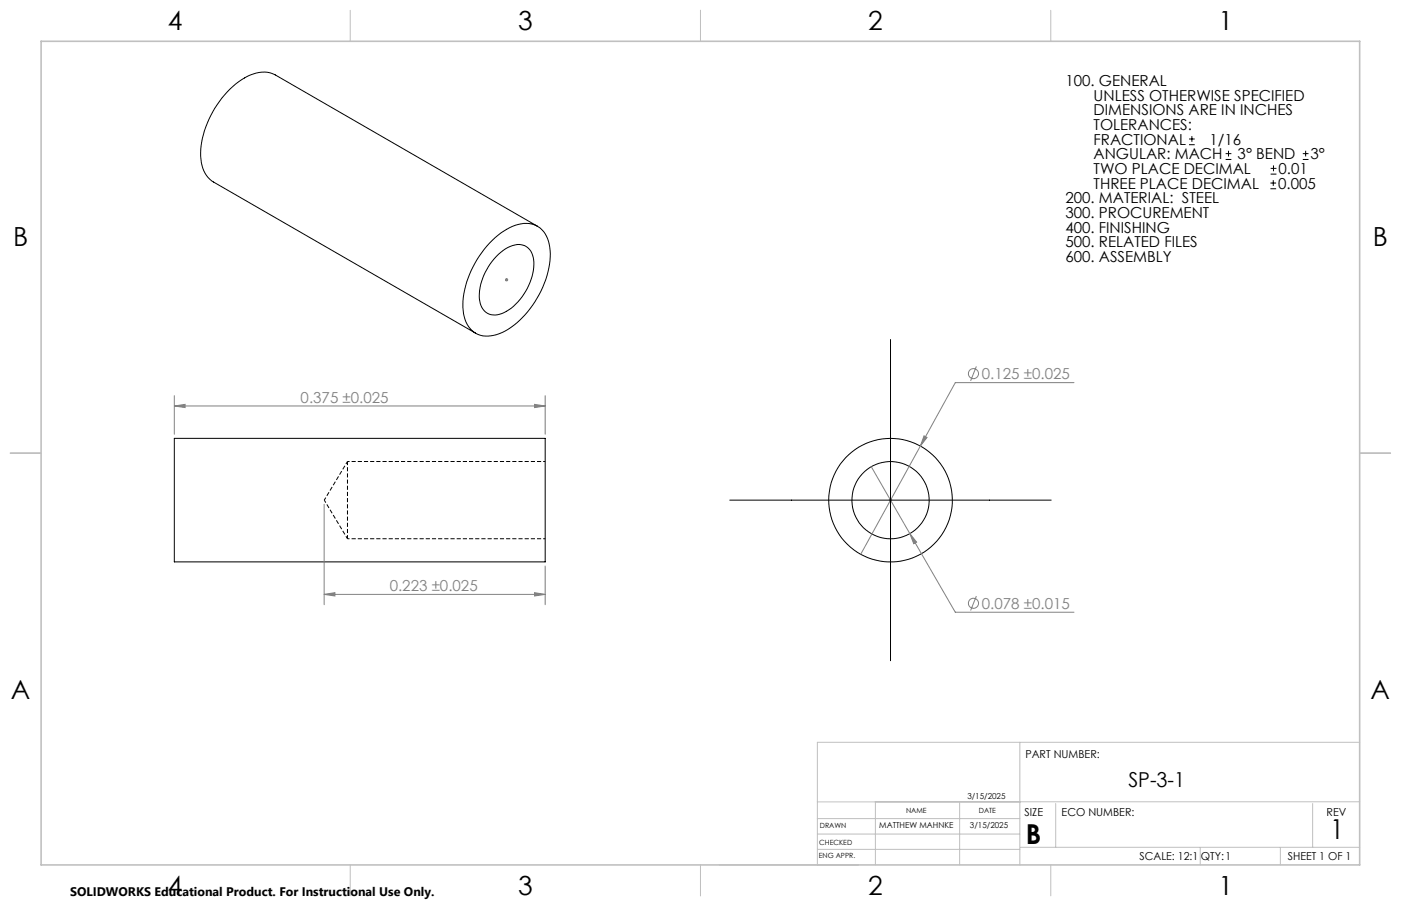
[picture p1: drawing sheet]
<svg xmlns="http://www.w3.org/2000/svg" width="432mm" height="279mm" viewBox="0 0 432 279" stroke-linecap="round" stroke-linejoin="round" font-family="sans-serif">
<g fill="none" stroke="#000" stroke-width=".31">
<path d="M366.5 44.6h1.7M366.5 42.9h1.7M367.3 42v1.7M377.8 49.2h1.7M377.8 47.4h1.7M378.6 46.5v1.8M391.5 58.2h1.8M391.5 56.4h1.8M391.6 53.7h1.8M391.6 51.9h1.8M392.4 55.6v1.7M392.5 51v1.8"/>
<path d="M401.5 49.2h1.8M401.5 47.4h1.8M402.4 46.5v1.8M151.7 74.2a15.3 15.3 0 0 1 11.4-5.3 7.6 7.6 0 0 1 6.3 7.3 27.8 27.8 0 0 1-7.5 20.8 16.5 16.5 0 0 1-12.3 6.6 7.7 7.7 0 0 1-6.8-7.8 28.7 28.7 0 0 1 8-20.8zM153.6 78.4a8 8 0 0 1 8.1-2.6 6.2 6.2 0 0 1 2.8 6.7 18.3 18.3 0 0 1-9.8 14.2 4.8 4.8 0 0 1-7-4.6 18.3 18.3 0 0 1 5.9-13.7zM165.7 69.8l-80.9-46.7a9.5 9.5 0 0 0-9.5 1 29.6 29.6 0 0 0-13.5 24.1 9.3 9.3 0 0 0 4 7.9l80.8 46.7M274.5 104.7v99.1M53.7 135.2h114.3v38.1h-114.3zM224.9 154.2h99.1"/>
<circle cx="274.5" cy="154.3" r="11.9"/>
<circle cx="274.5" cy="154.2" r="19"/>
</g>
<path d="M107.1 142.3v23.8" fill="none" stroke="#000" stroke-width=".31" stroke-dasharray="1.3 .6" stroke-dashoffset=".2" stroke-linecap="butt"/>
<path d="M99.9 154.2l7.2 11.9M107.1 142.3l-7.2 11.9" fill="none" stroke="#000" stroke-width=".31" stroke-dasharray="1.3 .6" stroke-dashoffset=".4" stroke-linecap="butt"/>
<path d="M168.1 142.3h-61M107.1 166.1h61" fill="none" stroke="#000" stroke-width=".31" stroke-dasharray="1.3 .6" stroke-dashoffset=".6" stroke-linecap="butt"/>
<g fill="none" stroke="#808080" stroke-width=".31">
<path d="M155.6 86.3h1M155.8 85.9l.7 .7M156.1 85.8v1M156.5 85.9l-.7 .7M300.9 113l-1.7 4.4M331 118h-36.6l-10.7 19.5M53.7 125.2l3.3-.5v1zM53.7 122v11.9M53.7 125.2h114.3M164.7 124.7l3.3 .5-3.3 .5zM168 122v11.9M283.7 137.5l-18.4 33.4"/>
<path d="M284.8 134.4l.9 .5-2 2.6zM99.9 155.5v31M268.5 143.9l25.9 44.9h36.6M274 154.2h1M274.1 153.9l.7 .7M274.5 153.7v1.1M274.8 153.9l-.7 .7M168 174.6v11.9M280.4 164.6l2.1 2.6-.9 .5zM99.9 183.3l3.3-.5v1zM99.9 183.3h68.1M164.7 182.8l3.3 .5-3.3 .5z"/>
<path d="M300.9 183.8l-1.7 4.5"/>
<circle cx="300" cy="115.2" r="1.56"/>
<circle cx="300" cy="186" r="1.55"/>
</g>
<g fill="none" stroke="#c0c0c0" stroke-width=".31">
<path d="M107.9 3.2v9.5M215.9 3.2v9.5M323.8 3.2v9.5M3.1 139.7h9.6M419.1 139.7h9.5M314.3 228.9v37.8M419.1 228.9h-167.2v37.8M251.9 257.2h62.4M251.9 252.4h62.4M269.8 247.3v19.4M295.8 247.7v19M325.4 247.8v13.5"/>
<path d="M404.6 247.8v13.5M419.1 247.3h-167.2M107.9 266.7v9.6M215.9 266.7v9.6M221.7 266.7h42.9M251.9 261.9h62.4M314.5 261.3h104.6M323.8 266.7v9.6M369.9 261.3v5.4M394.6 261.3v5.4"/>
</g>
<path d="M12.7 12.7h406.4v254h-406.4z" fill="none" stroke="#c0c0c0" stroke-width=".5"/>
<g fill="#808080">
<path d="M284.8 134.4l-1.1 3.1 2-2.6zM280.4 164.6l1.2 3.1 .9-.5z"/>
<path d="M99.9 183.3l3.3-.5v1zM164.7 182.8l3.3 .5-3.3 .5zM53.7 125.2l3.3-.5v1zM164.7 124.7l3.3 .5-3.3 .5z"/>
</g>
<g font-size="8.5">
<text x="316.2" y="260.2">B</text>
<text x="410" y="258.9">1</text>
</g>
<g font-size="8.1">
<text x="51.7" y="9.3">4</text>
<text x="159.7" y="9.3">3</text>
<text x="267.6" y="9.3">2</text>
<text x="375.6" y="9.3">1</text>
<text x="4" y="76">B</text>
<text x="423.1" y="76">B</text>
<text x="3.3" y="215.7">A</text>
<text x="422.4" y="215.7">A</text>
<text x="51.7" y="276">4</text>
<text x="159.7" y="276">3</text>
<text x="267.6" y="276">2</text>
<text x="375.6" y="276">1</text>
</g>
<text font-size="6.3" x="347.8" y="242.7">SP-3-1</text>
<g font-size="4.7">
<text x="328.3" y="26.5">100. GENERAL</text>
<text x="337.1" y="31">UNLESS OTHERWISE SPECIFIED</text>
<text x="337.1" y="35.6">DIMENSIONS ARE IN INCHES</text>
<text x="337.1" y="40.1">TOLERANCES:</text>
<text x="337.1" y="44.6">FRACTIONAL</text>
<text x="372.8" y="44.6">1/16</text>
<text x="337.1" y="49.1">ANGULAR: MACH</text>
<text x="337.1" y="53.7">TWO PLACE DECIMAL</text>
<text x="381.5" y="49.1">3° BEND</text>
<text x="394" y="53.7">0.01</text>
<text x="403.9" y="49.1">3°</text>
<text x="337.1" y="58.2">THREE PLACE DECIMAL</text>
<text x="394" y="58.2">0.005</text>
<text x="328.3" y="62.7">200. MATERIAL: STEEL</text>
<text x="328.3" y="71.8">400. FINISHING</text>
<text x="328.3" y="67.2">300. PROCUREMENT</text>
<text x="328.3" y="76.3">500. RELATED FILES</text>
<text x="328.3" y="80.8">600. ASSEMBLY</text>
</g>
<g font-size="4.7" fill="#808080">
<text x="302.6" y="116.9">0.125 ±0.025</text>
<text x="92.7" y="124.2">0.375 ±0.025</text>
<text x="120.1" y="182.3">0.223 ±0.025</text>
<text x="302.6" y="187.7">0.078 ±0.015</text>
</g>
<text font-size="3.8" x="21.6" y="276.3">SOLIDWORKS Educational Product. For Instructional Use Only.</text>
<g font-size="3.4">
<text x="316" y="233.6">PART NUMBER:</text>
<text x="315.8" y="251.6">SIZE</text>
<text x="327.2" y="251.6">ECO NUMBER:</text>
<text x="408.9" y="251.7">REV</text>
<text x="351.2" y="265.2">SCALE: 12:1</text>
<text x="370.1" y="265.3">QTY:1</text>
<text x="396.9" y="265.2">SHEET 1 OF 1</text>
</g>
<g font-size="2.5">
<text x="298.1" y="246.4">3/15/2025</text>
<text x="271" y="255.4">MATTHEW MAHNKE</text>
<text x="299" y="255.4">3/15/2025</text>
</g>
<g font-size="2.2">
<text x="279.3" y="250.8">NAME</text>
<text x="301.7" y="250.8">DATE</text>
<text x="252.7" y="255.4">DRAWN</text>
<text x="252.5" y="260.5">CHECKED</text>
<text x="252.4" y="264.7">ENG APPR.</text>
</g>
</svg>
